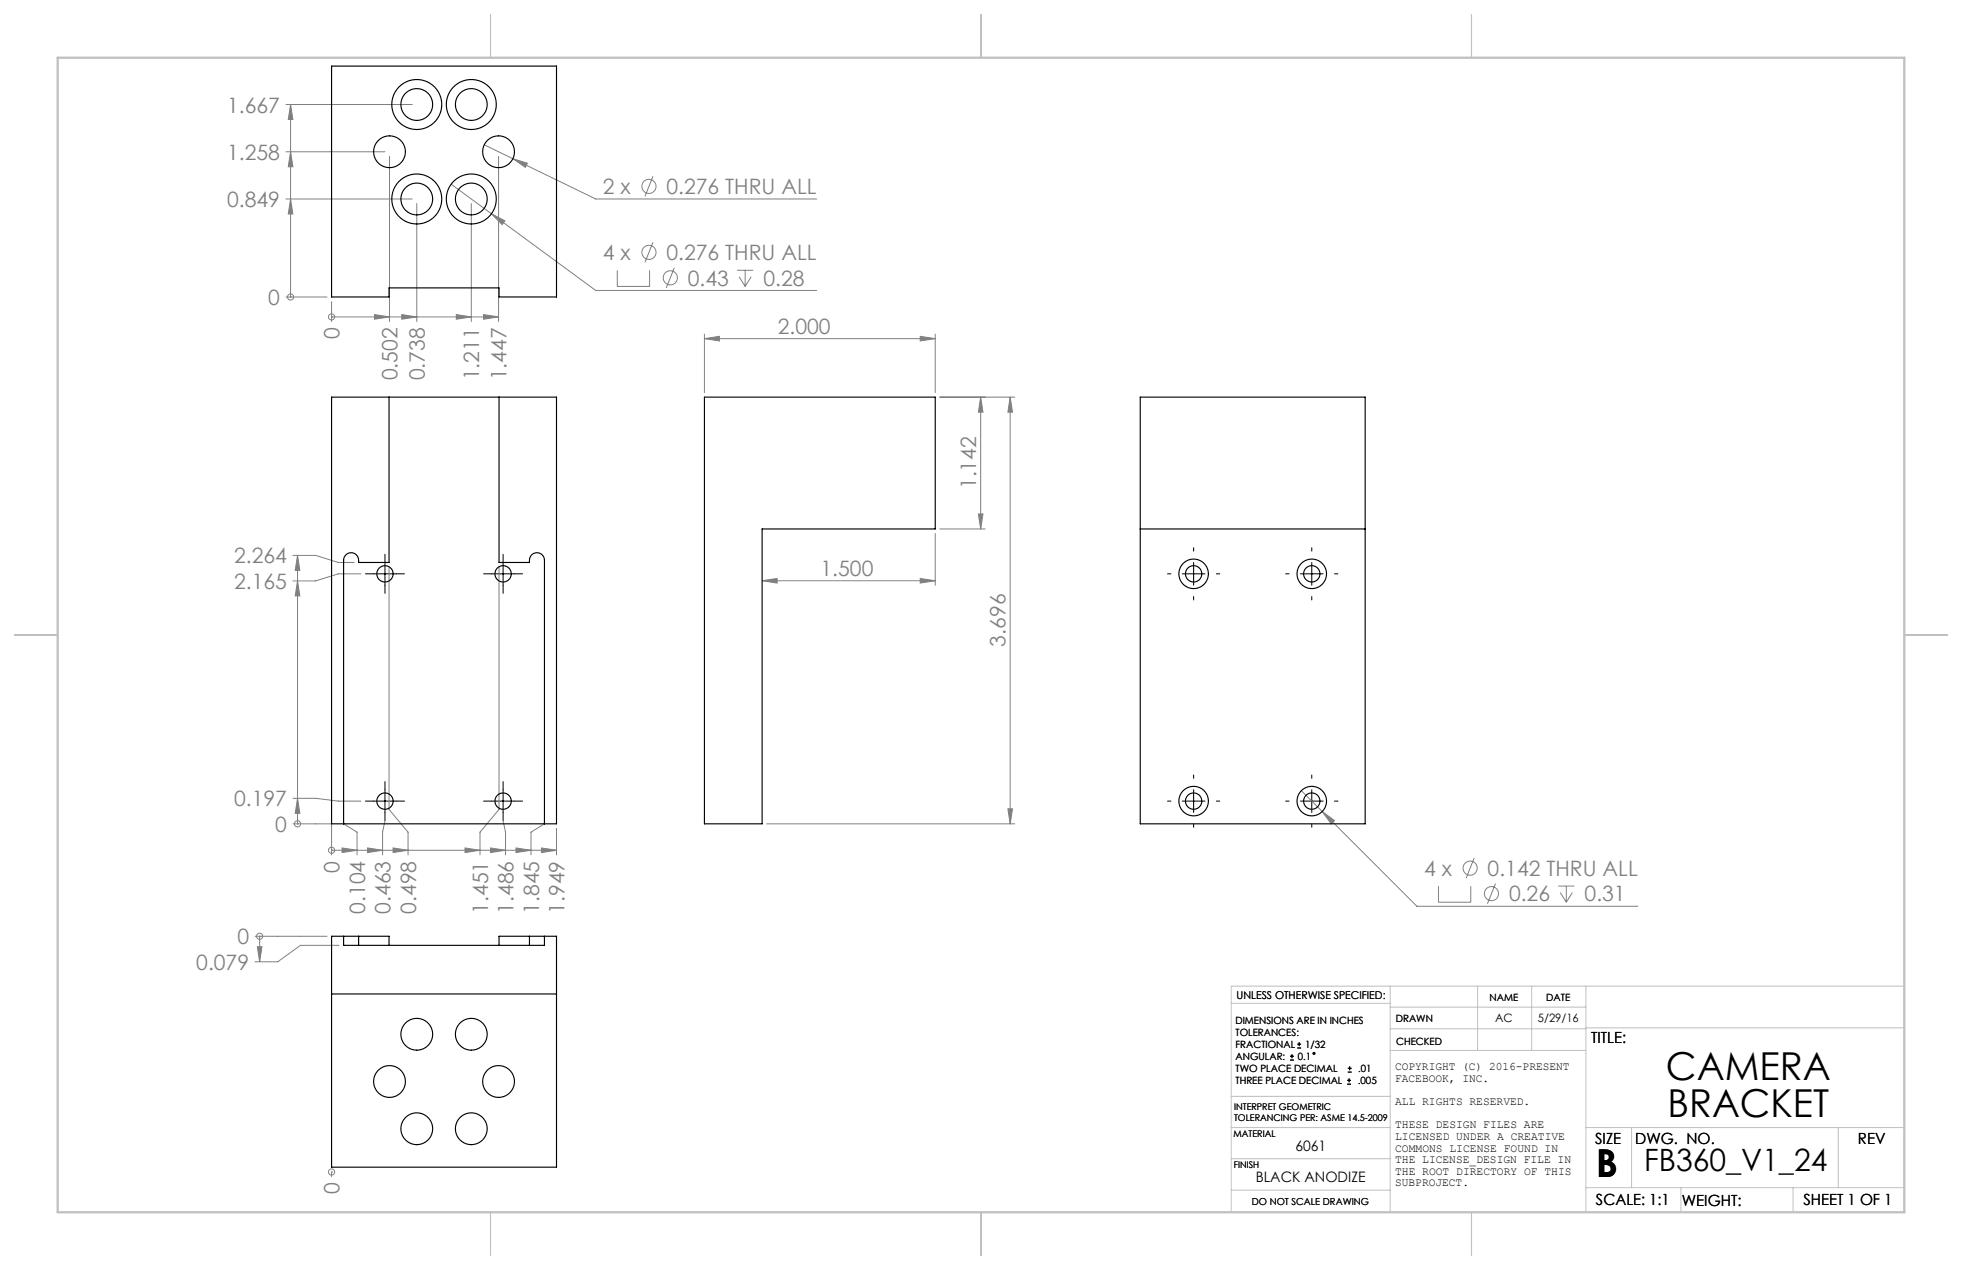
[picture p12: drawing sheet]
<svg xmlns="http://www.w3.org/2000/svg" width="432mm" height="279mm" viewBox="0 0 432 279" stroke-linecap="round" stroke-linejoin="round" font-family="sans-serif">
<g fill="none" stroke="#808080" stroke-width=".22">
<path d="M62.9 33.4h21.8M62.9 23h27.8M63.9 33.4l.6 3.3h-1.1zM63.9 23l.6 3.3h-1.1zM63.9 23v42.3M85.7 34.4v36.3M106.6 31.9l24.5 11.9h48.6M109.7 34.4v36.3M112.9 34.9l3.2 1-.5 .9zM143.7 38.8l-1.8 4.4M62.9 43.8h27.8M63.9 43.8l.6 3.3h-1.1z"/>
<path d="M91.7 44.8v25.9M99.3 40.5l8.9 6.5M103.7 44.8v25.9M108.2 47l2.9 1.6-.6 .8zM108.2 47l22.9 16.9h48.6M135.9 59.5v3.5h7.1v-3.5M143.7 53.3l-1.8 4.4M148.4 58.9l-1.8 4.4M162.2 59.5h3.6M164 59.5v3.5M62.9 65.3h9.1M63.9 65.3h.1"/>
<path d="M73 69.7h.1M73 66.3v4.4M73 69.7h36.7M82.4 69.2l3.3 .5-3.3 .5zM88.4 69.2l3.3 .5-3.3 .5zM100.4 69.2l3.3 .5-3.3 .5zM106.4 69.2l3.3 .5-3.3 .5zM155 74.5l3.3-.5v1zM155 73.5v12.9M155 74.5h50.8M162.7 60.9l1.3 2.1M165.3 60.9l-1.3 2.1"/>
<path d="M202.5 74l3.3 .5-3.3 .5zM205.8 73.5v12.9M206.8 87.4h16.5M215.8 87.4l.5 3.3h-1zM215.8 87.4v29M222.3 87.4l.5 3.3h-1zM222.3 87.4v93.8M205.8 117.4v11.4M206.8 116.4h10M215.3 113.1h1l-.5 3.3zM64.5 122.2h5l5 1.5h3.4M65.5 127.8l.5 3.3h-1z"/>
<path d="M65.5 122.2l.5 3.3h-1zM65.5 122.2v59M79.4 126.2h-4.9l-5 1.6h-5M85.6 124.7v53.4l4.2 5v5M109.8 124.7v53.4l-4.2 5v5M167.7 127.8l3.3-.5v1zM167.7 127.8h38.1M202.5 127.3l3.3 .5-3.3 .5zM64.5 175.6h5l5 .6h4.9M65.5 175.6l.5 3.3h-1zM221.8 177.9h1l-.5 3.3zM286.4 173.9l4.6 4.6"/>
<path d="M291 178.5l2.7 2-.7 .7zM291 178.5l20.8 20.9h48.7M64.5 181.2h8.5v6.9M65.5 181.2h.1M73 187.1h.1M73 187.1h49.5M75.3 186.5l3.3 .6-3.3 .5zM75.6 181.2l3 1.9v5M80.9 186.5l3.3 .6-3.3 .5zM84.7 180.5l-.5 2.6v5M86.5 186.5l3.3 .6-3.3 .5zM102.3 186.5l3.3 .6-3.3 .5z"/>
<path d="M108 186.5l3.3 .6-3.3 .5zM110.7 180.5l.6 2.6v5M113.6 186.5l3.3 .6-3.3 .5zM119.2 186.5l3.3 .6-3.3 .5zM119.8 181.2l-2.9 1.9v5M122.5 182.2v5.9M168.7 181.2h54.6M316.6 194.9v3.6h7.1v-3.6M324.4 188.8l-1.7 4.4M329.1 194.4l-1.7 4.4M342.9 194.9h3.6M343.4 196.4l1.3 2.1"/>
<path d="M344.7 194.9v3.6M346 196.4l-1.3 2.1M56.1 206h15.9M56.6 208.3h1.1l-.6 3.3zM57.1 206h.1M57.1 206v5.6M74.6 208h-8.5l-5 3.6h-5M73 257.8h.1M73 257.8v1.1"/>
<circle cx="142.8" cy="55.5" r="1.56"/>
<circle cx="142.8" cy="41" r="1.56"/>
<circle cx="63.9" cy="65.3" r=".68"/>
<circle cx="73" cy="69.7" r=".68"/>
<circle cx="147.5" cy="61.1" r="1.56"/>
<circle cx="65.5" cy="181.2" r=".68"/>
<circle cx="73" cy="187.1" r=".68"/>
<circle cx="323.5" cy="191" r="1.56"/>
<circle cx="328.2" cy="196.6" r="1.56"/>
<circle cx="57.1" cy="206" r=".68"/>
<circle cx="73" cy="257.8" r=".68"/>
</g>
<g fill="none" stroke="#000" stroke-width=".22">
<path d="M82.2 126.2h5M84.7 123.7v5M108.2 126.2h5M110.7 123.7v5M260.2 126.2h5M262.7 123.7v5M286.2 126.2h5M288.7 123.7v5M82.2 176.2h5M84.7 173.7v5M108.2 176.2h5M110.7 173.7v5"/>
<path d="M260.2 176.2h5M262.7 173.7v5M286.2 176.2h5M288.7 173.7v5M283.9 233.2h.8M283.9 232.4h.8M284.3 232v.8M285.5 230.6h.8M285.5 229.7h.8M285.9 229.3v.8M296.5 238.5h.8M296.5 237.7h.8"/>
<path d="M296.6 235.9h.9M296.6 235h.9M296.9 237.3v.8M297 234.6v.8"/>
<circle cx="289.2" cy="231.7" r=".21"/>
</g>
<g fill="none" stroke="#000" stroke-width=".22" stroke-dasharray="15.2 1.3 1.3 1.3">
<path d="M82.2 126.2h-1.8M84.7 123.7v-1.8M84.7 128.7v1.8M87.2 126.2h1.8M108.2 126.2h-1.8M110.7 123.7v-1.8M110.7 128.7v1.8M113.2 126.2h1.8M257.7 126.2h-.8M262.7 121.2v-.7M262.7 131.2v.8M267.7 126.2h.7"/>
<path d="M283.7 126.2h-.8M288.7 121.2v-.7M288.7 131.2v.8M293.7 126.2h.7M82.2 176.2h-1.8M84.7 173.7v-1.8M84.7 178.7v1.8M87.2 176.2h1.8M108.2 176.2h-1.8M110.7 173.7v-1.8M110.7 178.7v1.8M113.2 176.2h1.8"/>
<path d="M257.7 176.2h-.8M262.7 171.2v-.7M267.7 176.2h.7M283.7 176.2h-.8M288.7 171.2v-.7M293.7 176.2h.7M262.7 181.2v.8M288.7 181.2v.8"/>
</g>
<g fill="none" stroke="#c0c0c0" stroke-width=".22">
<path d="M305.9 217v49.7M325.2 217v14.1M337.1 217v14.1M349 217v49.7M419.1 217h-148.1v49.7M271 220.7h34.9M305.9 231.1h43.1M305.9 226.3h43.1M305.9 221.6h43.1M349 226.1h70.1M271 248.1h35.1M271 254.9h34.9"/>
<path d="M271 241.2h35.1M349 248.1h70.1M359.1 248.1v13.2M404.6 248.1v13.2M271 261.8h34.9M349 261.3h70.1M369.9 261.3v5.4M394.6 261.3v5.4"/>
</g>
<path d="M107.9 3.2v9.5M215.9 3.2v9.5M323.8 3.2v9.5M3.2 139.7h9.5M419.1 139.7h9.5M107.9 266.7v9.5M215.9 266.7v9.5M323.8 266.7v9.5" fill="none" stroke="#c0c0c0" stroke-width=".25"/>
<path d="M12.7 12.7h406.4v254h-406.4z" fill="none" stroke="#c0c0c0" stroke-width=".5"/>
<g fill="#808080">
<path d="M56.6 208.3h1.1l-.6 3.3z"/>
<path d="M65.5 175.6l.5 3.3h-1zM65.5 127.8l.5 3.3h-1zM65.5 122.2l.5 3.3h-1z"/>
<path d="M63.9 43.8l.6 3.3h-1.1zM63.9 33.4l.6 3.3h-1.1zM63.9 23l.6 3.3h-1.1z"/>
<path d="M75.3 186.5l3.3 .6-3.3 .5zM80.9 186.5l3.3 .6-3.3 .5zM86.5 186.5l3.3 .6-3.3 .5zM102.3 186.5l3.3 .6-3.3 .5zM108 186.5l3.3 .6-3.3 .5zM113.6 186.5l3.3 .6-3.3 .5zM119.2 186.5l3.3 .6-3.3 .5zM82.4 69.2l3.3 .5-3.3 .5zM88.4 69.2l3.3 .5-3.3 .5zM100.4 69.2l3.3 .5-3.3 .5zM106.4 69.2l3.3 .5-3.3 .5z"/>
<path d="M202.5 74l3.3 .5-3.3 .5zM155 74.5l3.3-.5v1z"/>
<path d="M108.2 47l2.3 2.4 .6-.8zM112.9 34.9l2.7 1.9 .5-.9zM291 178.5l2 2.7 .7-.7z"/>
<path d="M202.5 127.3l3.3 .5-3.3 .5zM167.7 127.8l3.3-.5v1z"/>
<path d="M215.8 87.4l.5 3.3h-1zM215.3 113.1h1l-.5 3.3zM222.3 87.4l.5 3.3h-1zM221.8 177.9h1l-.5 3.3z"/>
</g>
<g fill="none" stroke="#000" stroke-width=".25">
<path d="M73 14.5h49.5v50.8h-12.7v-2h-24.2v2h-12.6zM73 87.4h49.5v93.8h-49.5zM85.6 87.4v36.3h-6.7a1.68 1.68 0 0 0-1.3-2.1 1.68 1.68 0 0 0-2 1.6v58M109.8 87.4v36.3h6.7a1.68 1.68 0 0 1 1.4-2.1 1.68 1.68 0 0 1 1.9 1.6v58M155 87.4h50.8v29h-38.1v64.8h-12.7zM250.9 87.4h49.5v93.8h-49.5zM250.9 116.4h49.5M73 218.7h49.5M75.6 206h3.3M75.6 206v2h44.2v-2M75.6 206h-2.6v50.8h49.5v-50.8h-2.7M78.9 206v2"/>
<path d="M78.9 206h6.7v2M116.5 206h3.3M116.5 206v2M116.5 206h-6.7v2"/>
<circle cx="85.7" cy="33.4" r="3.5"/>
<circle cx="91.7" cy="23" r="5.5"/>
<circle cx="91.7" cy="23" r="3.5"/>
<circle cx="103.7" cy="23" r="3.5"/>
<circle cx="103.7" cy="23" r="5.5"/>
<circle cx="109.7" cy="33.4" r="3.5"/>
<circle cx="91.7" cy="43.8" r="5.5"/>
<circle cx="91.7" cy="43.8" r="3.5"/>
<circle cx="103.7" cy="43.8" r="3.5"/>
<circle cx="103.7" cy="43.8" r="5.5"/>
<circle cx="84.7" cy="126.2" r="1.8"/>
<circle cx="110.7" cy="126.2" r="1.8"/>
<circle cx="262.7" cy="126.2" r="3.2"/>
<circle cx="262.7" cy="126.2" r="1.8"/>
<circle cx="288.7" cy="126.2" r="3.2"/>
<circle cx="288.7" cy="126.2" r="1.8"/>
<circle cx="84.7" cy="176.2" r="1.8"/>
<circle cx="110.7" cy="176.2" r="1.8"/>
<circle cx="262.7" cy="176.2" r="3.3"/>
<circle cx="262.7" cy="176.2" r="1.8"/>
<circle cx="288.7" cy="176.2" r="3.3"/>
<circle cx="288.7" cy="176.2" r="1.8"/>
<circle cx="85.7" cy="237.9" r="3.5"/>
<circle cx="91.7" cy="227.5" r="3.5"/>
<circle cx="103.7" cy="227.5" r="3.5"/>
<circle cx="109.7" cy="237.9" r="3.5"/>
<circle cx="91.7" cy="248.3" r="3.5"/>
<circle cx="103.7" cy="248.3" r="3.5"/>
</g>
<g font-size="8.5">
<text x="366.7" y="237.7">CAMERA</text>
<text x="367" y="245.8">BRACKET</text>
<text x="351.3" y="259">B</text>
</g>
<text font-size="6.8" x="361.8" y="257.6">FB360_V1_24</text>
<g font-size="4.7" fill="#808080">
<text x="50" y="24.8">1.667</text>
<text x="50" y="35.2">1.258</text>
<text x="50" y="45.5">0.849</text>
<text x="132.7" y="42.7">2 x</text>
<text x="146.7" y="42.7">0.276 THRU ALL</text>
<text x="132.7" y="57.2">4 x</text>
<text x="146.7" y="57.2">0.276 THRU ALL</text>
<text x="151.4" y="62.8">0.43</text>
<text x="168" y="62.8">0.28</text>
<text x="59.1" y="67.1">0</text>
<text x="74.7" y="74.6" transform="rotate(-90 74.7 74.6)">0</text>
<text x="171.2" y="73.5">2.000</text>
<text x="87.5" y="83.7" transform="rotate(-90 87.5 83.7)">0.502</text>
<text x="93.5" y="83.7" transform="rotate(-90 93.5 83.7)">0.738</text>
<text x="105.5" y="83.7" transform="rotate(-90 105.5 83.7)">1.211</text>
<text x="111.5" y="83.7" transform="rotate(-90 111.5 83.7)">1.447</text>
<text x="214.8" y="107.6" transform="rotate(-90 214.8 107.6)">1.142</text>
<text x="51.5" y="123.9">2.264</text>
<text x="51.5" y="129.6">2.165</text>
<text x="180.6" y="126.8">1.500</text>
<text x="221.3" y="142.3" transform="rotate(-90 221.3 142.3)">3.696</text>
<text x="51.5" y="177.4">0.197</text>
<text x="60.6" y="183">0</text>
<text x="74.7" y="192" transform="rotate(-90 74.7 192)">0</text>
<text x="313.4" y="192.7">4 x</text>
<text x="327.4" y="192.7">0.142 THRU ALL</text>
<text x="80.4" y="201" transform="rotate(-90 80.4 201)">0.104</text>
<text x="86" y="201" transform="rotate(-90 86 201)">0.463</text>
<text x="91.6" y="201" transform="rotate(-90 91.6 201)">0.498</text>
<text x="107.4" y="201" transform="rotate(-90 107.4 201)">1.451</text>
<text x="113" y="201" transform="rotate(-90 113 201)">1.486</text>
<text x="118.6" y="201" transform="rotate(-90 118.6 201)">1.845</text>
<text x="124.3" y="201" transform="rotate(-90 124.3 201)">1.949</text>
<text x="332.1" y="198.3">0.26</text>
<text x="348.7" y="198.3">0.31</text>
<text x="52.2" y="207.7">0</text>
<text x="43.2" y="213.4">0.079</text>
<text x="74.7" y="262.7" transform="rotate(-90 74.7 262.7)">0</text>
</g>
<g font-size="3.4">
<text x="350.2" y="229.5">TITLE:</text>
<text x="351.1" y="251.6">SIZE</text>
<text x="359.9" y="251.6">DWG. NO.</text>
<text x="408.9" y="251.7">REV</text>
<text x="351.2" y="265.2">SCALE: 1:1</text>
<text x="370.1" y="265.3">WEIGHT:</text>
<text x="396.9" y="265.2">SHEET 1 OF 1</text>
</g>
<g font-size="3.2">
<text x="285.1" y="253.3">6061</text>
<text x="276.4" y="260.1">BLACK ANODIZE</text>
</g>
<g font-size="2.5">
<text x="329" y="224.8">AC</text>
<text x="338.5" y="224.9">5/29/16</text>
<text x="307" y="235.5">COPYRIGHT (C) 2016-PRESENT</text>
<text x="307" y="238">FACEBOOK, INC.</text>
<text x="307" y="243.1">ALL RIGHTS RESERVED.</text>
<text x="307" y="248.2">THESE DESIGN FILES ARE</text>
<text x="307" y="250.8">LICENSED UNDER A CREATIVE</text>
<text x="307" y="253.3">COMMONS LICENSE FOUND IN</text>
<text x="307" y="255.9">THE LICENSE_DESIGN FILE IN</text>
<text x="307" y="258.5">THE ROOT DIRECTORY OF THIS</text>
<text x="307" y="261">SUBPROJECT.</text>
</g>
<text font-size="2.4" x="272.2" y="219.7">UNLESS OTHERWISE SPECIFIED:</text>
<g font-size="2.2">
<text x="327.8" y="220.1">NAME</text>
<text x="340.3" y="220.2">DATE</text>
<text x="271.9" y="225.3">DIMENSIONS ARE IN INCHES</text>
<text x="271.9" y="227.9">TOLERANCES:</text>
<text x="307.2" y="224.9">DRAWN</text>
<text x="271.9" y="230.6">FRACTIONAL</text>
<text x="271.9" y="233.2">ANGULAR:</text>
<text x="285.6" y="233.2">0.1</text>
<text x="287.2" y="230.6">1/32</text>
<text x="307.3" y="229.8">CHECKED</text>
<text x="271.9" y="235.9">TWO PLACE DECIMAL</text>
<text x="271.9" y="238.5">THREE PLACE DECIMAL</text>
<text x="298.8" y="238.5">.005</text>
<text x="298.9" y="235.9">.01</text>
</g>
<text font-size="2.1" x="275.5" y="265.1">DO NOT SCALE DRAWING</text>
<g font-size="2">
<text x="271.6" y="244.1">INTERPRET GEOMETRIC</text>
<text x="271.5" y="250.2">MATERIAL</text>
<text x="271.6" y="246.6">TOLERANCING PER: ASME 14.5-2009</text>
<text x="271.5" y="257">FINISH</text>
</g>
</svg>
